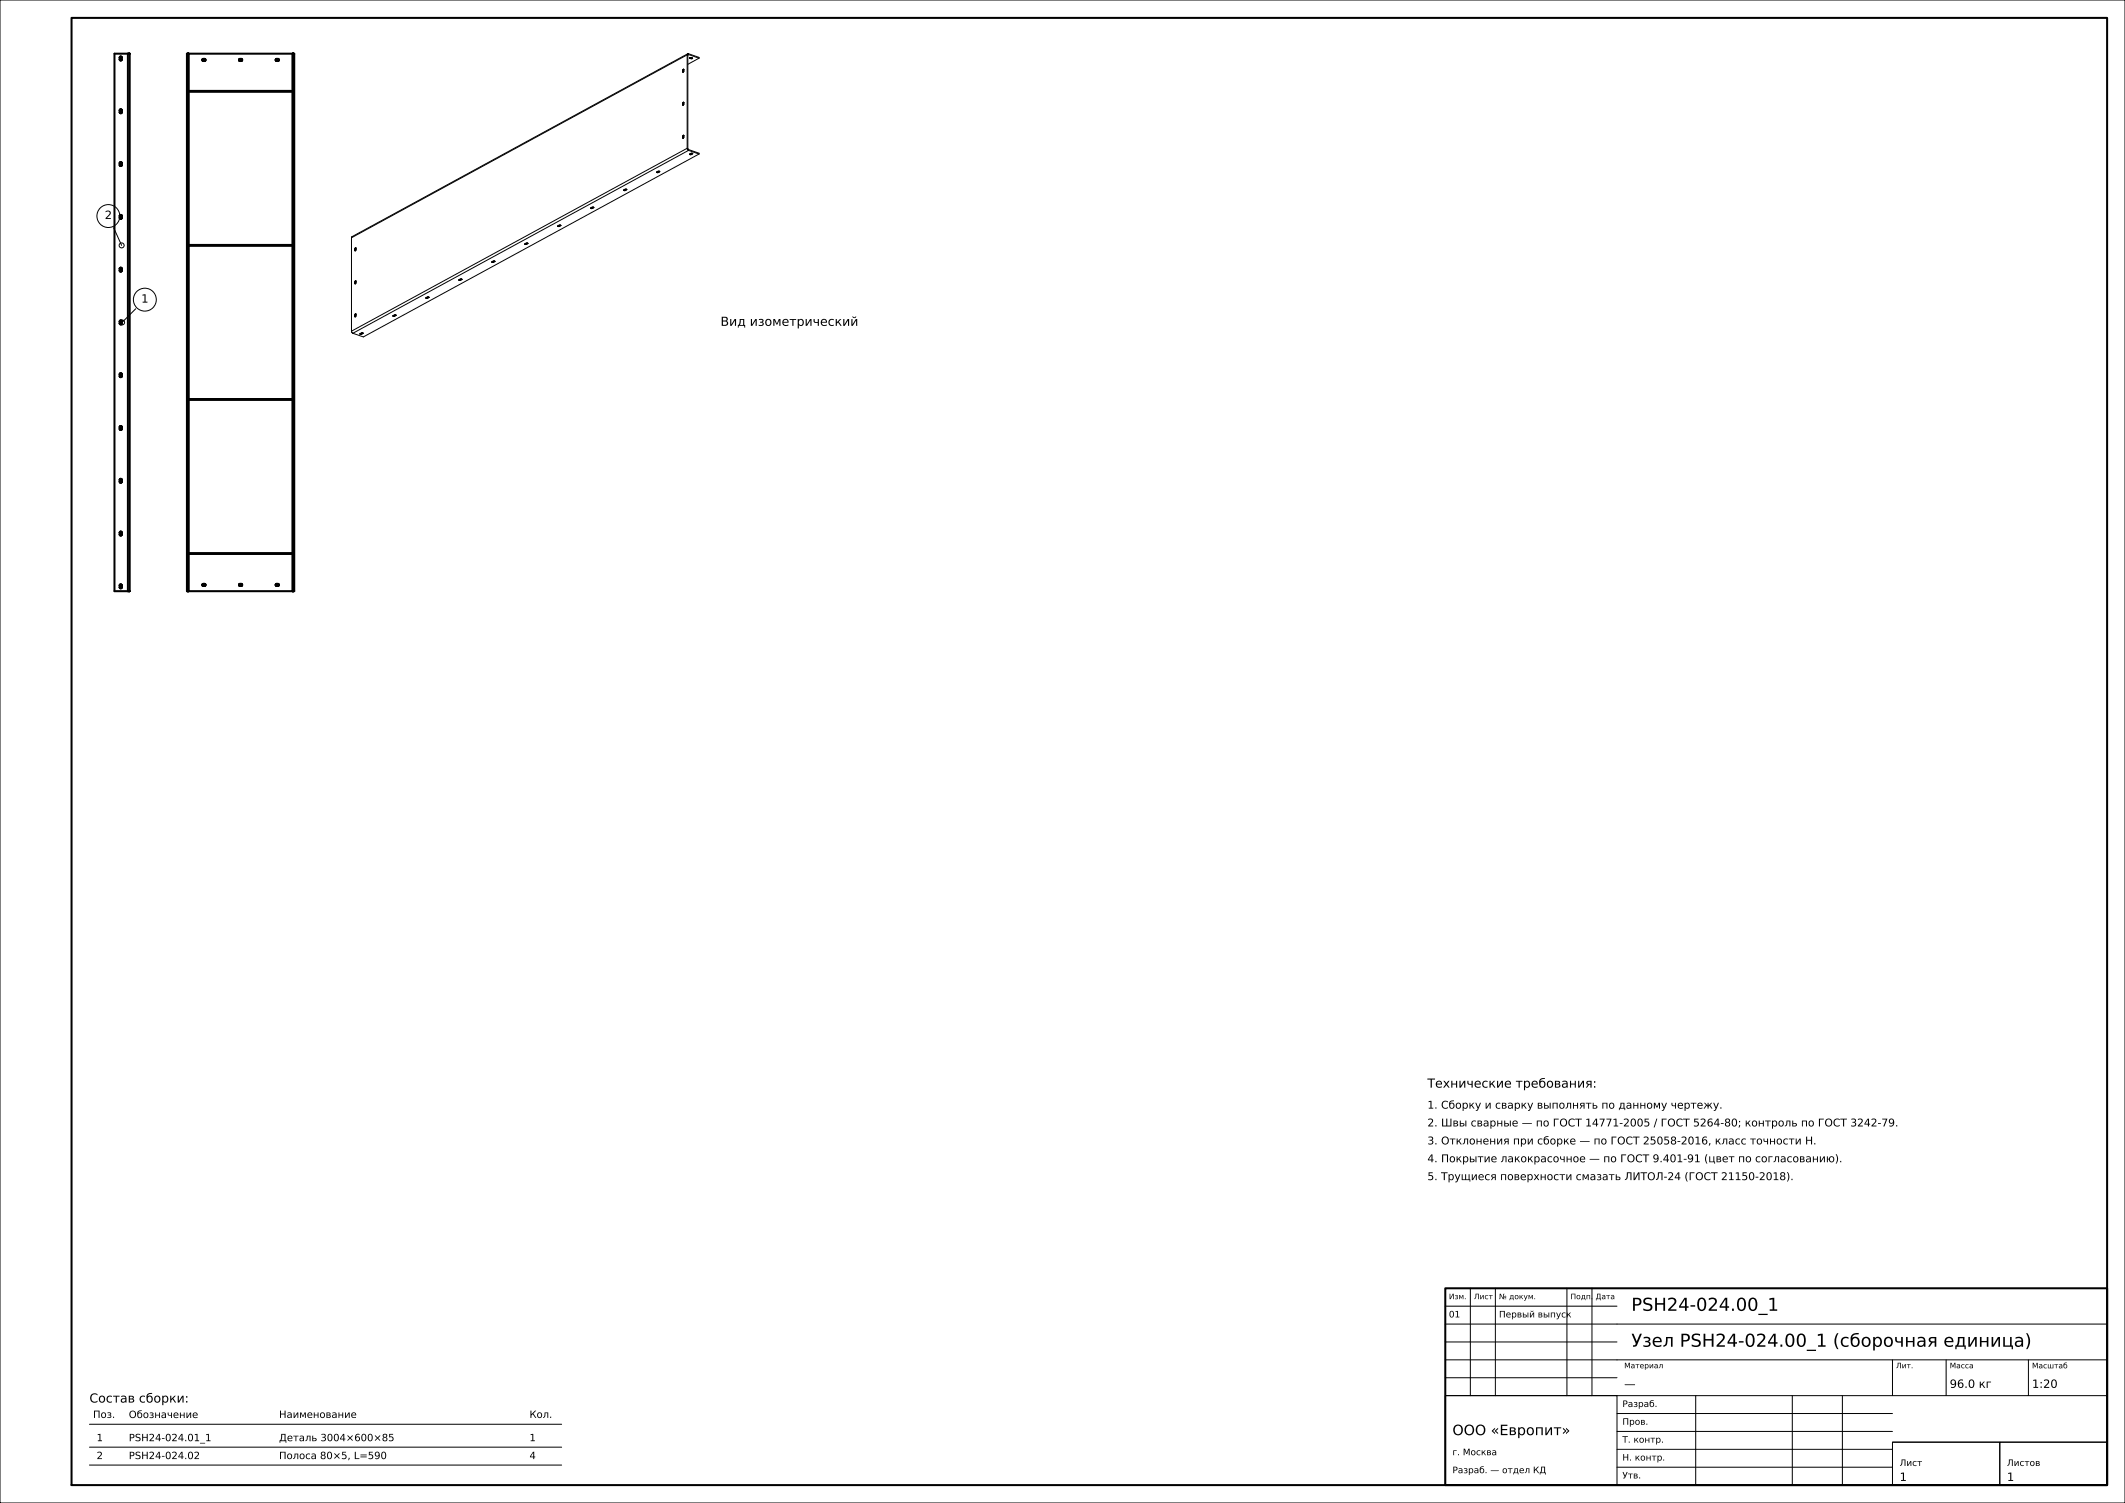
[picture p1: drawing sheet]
<svg xmlns="http://www.w3.org/2000/svg" width="594mm" height="420mm" viewBox="0 0 594 420" stroke-linecap="round" stroke-linejoin="round" font-family="sans-serif">
<g fill="none" stroke="#000" stroke-width=".28">
<path d="M0 0h594v420h-594zM190.8 20v.1M190.8 19.7v.3M190.8 20l.2 .1M190.8 19.7l.2 .1M191 19.8v.3M191 19.3h.1M191 19.3l-.2 .4M191.1 19.3v.1M191.1 19.4v.5l-.2 .3M191.2 19.4l-.2 .4M192.1 15.3v26.1"/>
<path d="M192.1 15.3l-93.9 51.1M192.2 15l-93.8 51.1-.2 .3M192.2 15l-.1 .3M192.3 15.4v26.1l.2 .3 2.9 1v.2M192.3 15.4h.1M192.3 15h-.1M192.3 15.3v.1M192.3 15.3h.1M192.3 15l3.1 1v.3M192.3 15h.1M192.5 15.2l2.9 1.1M192.5 15.2l-.2 .1"/>
<path d="M192.8 16.2h.1M192.8 16.2v.1M192.8 16.3h.1M192.8 16.1v.1M192.9 16.3l.2 .1M192.9 16.1v.2M192.9 16.1l.2 .1M192.9 16.1l.6 .1M192.9 16.1h-.1M193.1 16.2h.4M193.1 16.2v.2M193.5 16.2h.1"/>
<path d="M193.6 16.4h-.5M193.6 16.2v.1M193.6 16.3v.1M193.6 16.3h.1M195.4 16.3l-3.1 1.7M190.8 28.9v.3M190.8 38.2v.2M190.8 38.4v.2M190.8 29.2v.1M190.8 38.4l.2 .1M190.8 38.2h.2M190.8 29.2l.2 .1"/>
<path d="M190.8 28.9l.2 .1M190.8 20.1h.1M190.8 38.6h.1M190.8 29.3l.1 .1M190.9 20.1v.1M190.9 38.6h.1M190.9 29.4h.1M190.9 20.2h.1M191 20.1h.1M191 29v.3M191 38.2v.3M191 38.5v.1"/>
<path d="M191 29.3v.1M191 37.8h.1M191 37.8l-.2 .4M191 28.6h.1M191 28.6l-.2 .3M191.1 37.8v.1M191.1 28.6h.1M191.1 28.6v.6l-.2 .2M191.1 37.9v.5l-.2 .2M191.2 37.9l-.2 .3M191.2 28.7l-.2 .3M165.1 58.2h.1"/>
<path d="M165.1 58.2h.5M165.6 58l-.4 .1M165.6 58v.2M165.9 57.9l-.3 .1M165.9 57.9l-.8 .3M165.9 57.9h.1M165.9 58.1l-.3 .1M165.9 57.9v.2M165.9 57.9l.1 .1M166 58l-.1 .1M166 58h.1M174.3 53.1v.1"/>
<path d="M174.3 53.2h.5M174.8 53h-.4M174.8 53v.2M175.1 52.9l-.3 .1M175.1 52.9l-.8 .2M175.1 52.9h.1M175.1 53.1l-.3 .1M175.1 52.9v.2M175.2 52.9v.1M175.2 53l-.1 .1M183.5 48.1v.1M183.5 48.2h.6"/>
<path d="M183.9 47.9l-.4 .2M184 47.9h.3M184 47.9h-.1M184.1 48h-.5M184.1 48v.2M184.3 47.9l-.2 .1M184.3 47.9h.1M184.4 48l-.3 .2M184.4 47.9v.1M184.4 47.9h.1M184.4 48h.1M192.1 41.4l.4 .6"/>
<path d="M192.1 41.4l-93.9 51.1M192.5 42l2.9 1M192.5 42l-93.9 51.1M192.7 43.1v.1M192.7 43.2h.6M193.3 43h-.4M193.3 43v.2M193.5 42.8l-.2 .2M193.5 42.8l-.8 .3M193.5 42.8l.1 .1M193.6 43l-.3 .2M193.6 42.9v.1"/>
<path d="M193.6 42.9h.1M195.4 43l-93.8 51.2-3-1.1M31.8 63.7l2.2 4.9M98.2 66.4v26.1M99.2 69.9v.2M99.2 69.6v.3M99.2 78.9v.2M99.2 79.1v.2M99.2 69.9l.2 .1M99.2 69.6l.2 .1M99.2 79.1l.2 .1M99.2 78.9h.2"/>
<path d="M99.2 70.1h.1M99.2 79.3h.1M99.3 70.1h-.1M99.3 79.3h-.1M99.3 69.3l-.1 .3M99.3 78.5l-.1 .4M99.4 70v.1M99.4 69.7v.3M99.4 78.9v.3M99.4 79.2v.1M99.4 69.2l.1 .1M99.4 69.2l-.1 .1"/>
<path d="M99.4 78.5h.1M99.4 78.5h-.1M99.5 69.3l-.2 .8M99.5 78.5l-.2 .8M99.5 69.3l-.1 .4M99.5 78.6l-.1 .3M128.2 78.2v.1M128.2 78.3h.6M128.8 78.1h-.4M128.8 78.1v.2M129 78l-.2 .1M129 78l-.8 .2"/>
<path d="M129 78h.1M129.1 78.2l-.3 .1M129.1 78v.2M129.1 78h.1M129.1 78v.1M129.1 78.1v.1M137.4 73.2l.1 .1M137.5 73.3h.5M138 73.1h-.4M138 73.1v.2M138.2 72.9l-.2 .2M138.2 72.9l-.8 .3"/>
<path d="M138.2 72.9l.1 .1M138.3 73.1l-.3 .2M138.3 73v.1M138.3 73h.1M138.3 73l.1 .1M138.4 73.1h-.1M146.7 68.2v.1M146.7 68.3h.5M147.2 68.1h-.4M147.2 68.1v.2M147.4 67.9l-.2 .2M147.5 67.9l-.8 .3"/>
<path d="M147.5 67.9v.1M147.5 68.1l-.3 .2M147.5 68v.1M155.9 63.2h.1M155.9 63.2v.1M155.9 63.1v.1M155.9 63.3h.5M156.4 63l-.4 .1M156.4 63v.3M156.7 62.9l-.3 .1M156.7 62.9l-.8 .2M156.7 62.9h.1"/>
<path d="M156.7 63.1l-.3 .2M156.7 62.9v.2M156.7 62.9l.1 .1M156.8 63l-.1 .1M37.9 86.3l-3.8 3.8M98.2 92.5l.4 .6M99.2 88.1v.3M99.2 88.4v.1M99.2 88.4h.2M99.2 88.1l.2 .1M99.2 88.5h.1M99.3 88.5h-.1"/>
<path d="M99.3 87.7l-.1 .4M99.4 88.2v.2M99.4 88.4v.1M99.4 87.7l.1 .1M99.4 87.7h-.1M99.5 87.8l-.2 .7M99.5 87.8l-.1 .4M100.6 93.3v.1M100.6 93.3h.1M100.6 93.4h.5M100.7 93.2l-.1 .1M101.1 93.2h-.4"/>
<path d="M101.1 93.2v.2M101.4 93l-.3 .2M101.4 93l-.7 .2M101.4 93v.1M101.4 93.2l-.3 .2M101.4 93v.2M101.4 93.1h.1M101.5 93.2h-.1M101.5 93.1h.1M101.5 93.1v.1M110.3 88.1l-.4 .1M110.3 88.1v.3"/>
<path d="M110.6 88l-.3 .1M110.7 88.2l-.4 .2M110.7 88v.2M110.7 88h-.5l-.4 .3 .5 .1M110.7 88v.1M110.7 88.2h.1M110.7 88.1h.1M110.7 88.1v.1M119 83.3h.6M119 83.2v.1M119.6 83.1h-.5M119.6 83.1v.2"/>
<path d="M119.8 83l-.2 .1M119.9 83.2l-.3 .1M119.9 83v.2M119.9 83l-.9 .2M411 360v30M418 360v30M438 360v30M445 360v30M404 380h185M404 375h48M404 370h185M404 365h48"/>
<path d="M529 380v10M544 380v10M567 380v10M25 398h132M404 390h48v25h-48zM404 390h185M404 385h48M452 400h77M452 395h77M474 390v25M501 390v25M515 390v25"/>
<path d="M25 404.4h132M25 409.4h132M452 410h77M452 405h77M529 403h30v12h-30zM529 403h60M559 403h30v12h-30z"/>
<circle cx="30.3" cy="60.4" r="3.2"/>
<circle cx="34" cy="68.6" r=".7"/>
<circle cx="34.1" cy="90.1" r=".7"/>
<circle cx="40.5" cy="83.7" r="3.2"/>
</g>
<g fill="none" stroke="#000" stroke-width=".56">
<path d="M20 5h569v410h-569zM32 15h4.2v150.2h-4.2zM33.5 16.1v.5M33.5 16.6l.2 .3 .3-.3M33.5 16.1l.2-.3 .3 .3M33.5 16.1h.5M33.5 16.6h.5M34 16.1v.5M35.8 15v150.2M52.2 15h30.1v150.2h-30.1zM52.5 15v150.2M52.7 15v10.4"/>
<path d="M81.8 15v10.4M82 15v150.2M33.5 31.3l.2 .4 .3-.4M33.5 30.8v.5M33.5 30.8l.2-.3 .3 .3M33.5 30.8h.5M33.5 31.4h.5M34 30.8v.5M52.5 25.4h29.5M52.5 25.6h29.5M52.7 25.6v42.8M81.8 25.6v42.8"/>
<path d="M33.5 46.1v-.6l.2-.2 .3 .2v.6M33.5 46.1l.2 .3 .3-.3M33.5 45.6h.5M33.5 46.1h.5M33.5 60.8v-.5l.2-.3 .3 .3v.5M33.5 75.1v.5M33.5 60.8l.2 .3 .3-.3M33.5 75.6l.2 .3 .3-.3M33.5 75.1l.2-.3 .3 .3M33.5 60.3h.5M33.5 60.9h.5M33.5 75.1h.5"/>
<path d="M33.5 75.6h.5M34 75.1v.5M52.5 68.4h29.5M52.5 68.7h29.5M52.7 68.7v42.8M81.8 68.7v42.8M33.5 89.8v.5M33.5 90.3l.2 .3 .3-.3M33.5 89.8l.2-.3 .3 .3M33.5 89.8h.5M33.5 90.4h.5M34 89.8v.5"/>
<path d="M33.5 104.6v.5M33.5 119.3v.5M33.5 105.1l.2 .3 .3-.3M33.5 104.6l.2-.3 .3 .3M33.5 119.8l.2 .3 .3-.3M33.5 119.3l.2-.3 .3 .3M33.5 119.3h.5M33.5 119.9h.5M33.5 104.6h.5M33.5 105.1h.5M34 104.6v.5M34 119.3v.5"/>
<path d="M52.5 111.5h29.5M52.5 111.7h29.5M52.7 111.7v42.8M81.8 111.7v42.8M33.5 134.1v.5M33.5 134.6l.2 .3 .3-.3M33.5 134.1l.2-.3 .3 .3M33.5 134.1h.5M33.5 134.6h.5M34 134.1v.5M33.5 148.8v.5M33.5 149.3l.2 .3 .3-.3"/>
<path d="M33.5 148.8l.2-.3 .3 .3M33.5 148.8h.5M33.5 149.4h.5M34 148.8v.5M52.5 154.5h29.5M52.5 154.8h29.5M52.7 154.8v10.4M81.8 154.8v10.4M33.5 163.6v.5M33.5 164.1l.2 .3 .3-.3M33.5 163.6l.2-.3 .3 .3M33.5 163.6h.5"/>
<path d="M33.5 164.1h.5M34 163.6v.5M404 360h185v55h-185z"/>
<circle cx="57" cy="16.7" r=".42"/>
<circle cx="67.3" cy="16.7" r=".4"/>
<circle cx="77.5" cy="16.7" r=".42"/>
<circle cx="57" cy="163.5" r=".41"/>
<circle cx="67.3" cy="163.5" r=".4"/>
<circle cx="77.5" cy="163.5" r=".4"/>
</g>
<g font-size="5">
<text x="456" y="366.3">PSH24-024.00_1</text>
<text x="456" y="376.3">Узел PSH24-024.00_1 (сборочная единица)</text>
</g>
<text font-size="4" x="406" y="401">ООО «Европит»</text>
<g font-size="3.5">
<text x="201.4" y="91.1">Вид изометрический</text>
<text x="399" y="303.9">Технические требования:</text>
<text x="25" y="391.9">Состав сборки:</text>
</g>
<g font-size="3.2">
<text x="29.3" y="61.2">2</text>
<text x="39.5" y="84.6">1</text>
<text x="454" y="387.8">—</text>
<text x="545" y="387.8">96.0 кг</text>
<text x="568" y="387.8">1:20</text>
<text x="531" y="413.8">1</text>
<text x="561" y="413.8">1</text>
</g>
<g font-size="3">
<text x="399" y="309.8">1. Сборку и сварку выполнять по данному чертежу.</text>
<text x="399" y="314.8">2. Швы сварные — по ГОСТ 14771-2005 / ГОСТ 5264-80; контроль по ГОСТ 3242-79.</text>
<text x="399" y="319.8">3. Отклонения при сборке — по ГОСТ 25058-2016, класс точности Н.</text>
<text x="399" y="324.8">4. Покрытие лакокрасочное — по ГОСТ 9.401-91 (цвет по согласованию).</text>
<text x="399" y="329.8">5. Трущиеся поверхности смазать ЛИТОЛ-24 (ГОСТ 21150-2018).</text>
</g>
<g font-size="2.8">
<text x="26" y="396.2">Поз.</text>
<text x="36" y="396.3">Обозначение</text>
<text x="78" y="396.2">Наименование</text>
<text x="148" y="396.2">Кол.</text>
<text x="27" y="402.7">1</text>
<text x="27" y="407.7">2</text>
<text x="36" y="402.7">PSH24-024.01_1</text>
<text x="36" y="407.7">PSH24-024.02</text>
<text x="78" y="402.7">Деталь 3004×600×85</text>
<text x="78" y="407.7">Полоса 80×5, L=590</text>
<text x="148" y="402.7">1</text>
<text x="148" y="407.7">4</text>
</g>
<g font-size="2.5">
<text x="405" y="368.1">01</text>
<text x="419" y="368.1">Первый выпуск</text>
<text x="453.5" y="393.2">Разраб.</text>
<text x="453.5" y="398.1">Пров.</text>
<text x="406" y="406.6">г. Москва</text>
<text x="453.5" y="403.1">Т. контр.</text>
<text x="406" y="411.7">Разраб. — отдел КД</text>
<text x="453.5" y="408.1">Н. контр.</text>
<text x="453.5" y="413.1">Утв.</text>
<text x="531" y="409.6">Лист</text>
<text x="561" y="409.6">Листов</text>
</g>
<g font-size="2.1">
<text x="405" y="363">Изм.</text>
<text x="412" y="363">Лист</text>
<text x="419" y="363">№ докум.</text>
<text x="439" y="363">Подп.</text>
<text x="446" y="363">Дата</text>
<text x="454" y="382.3">Материал</text>
<text x="530" y="382.3">Лит.</text>
<text x="545" y="382.3">Масса</text>
<text x="568" y="382.4">Масштаб</text>
</g>
</svg>
